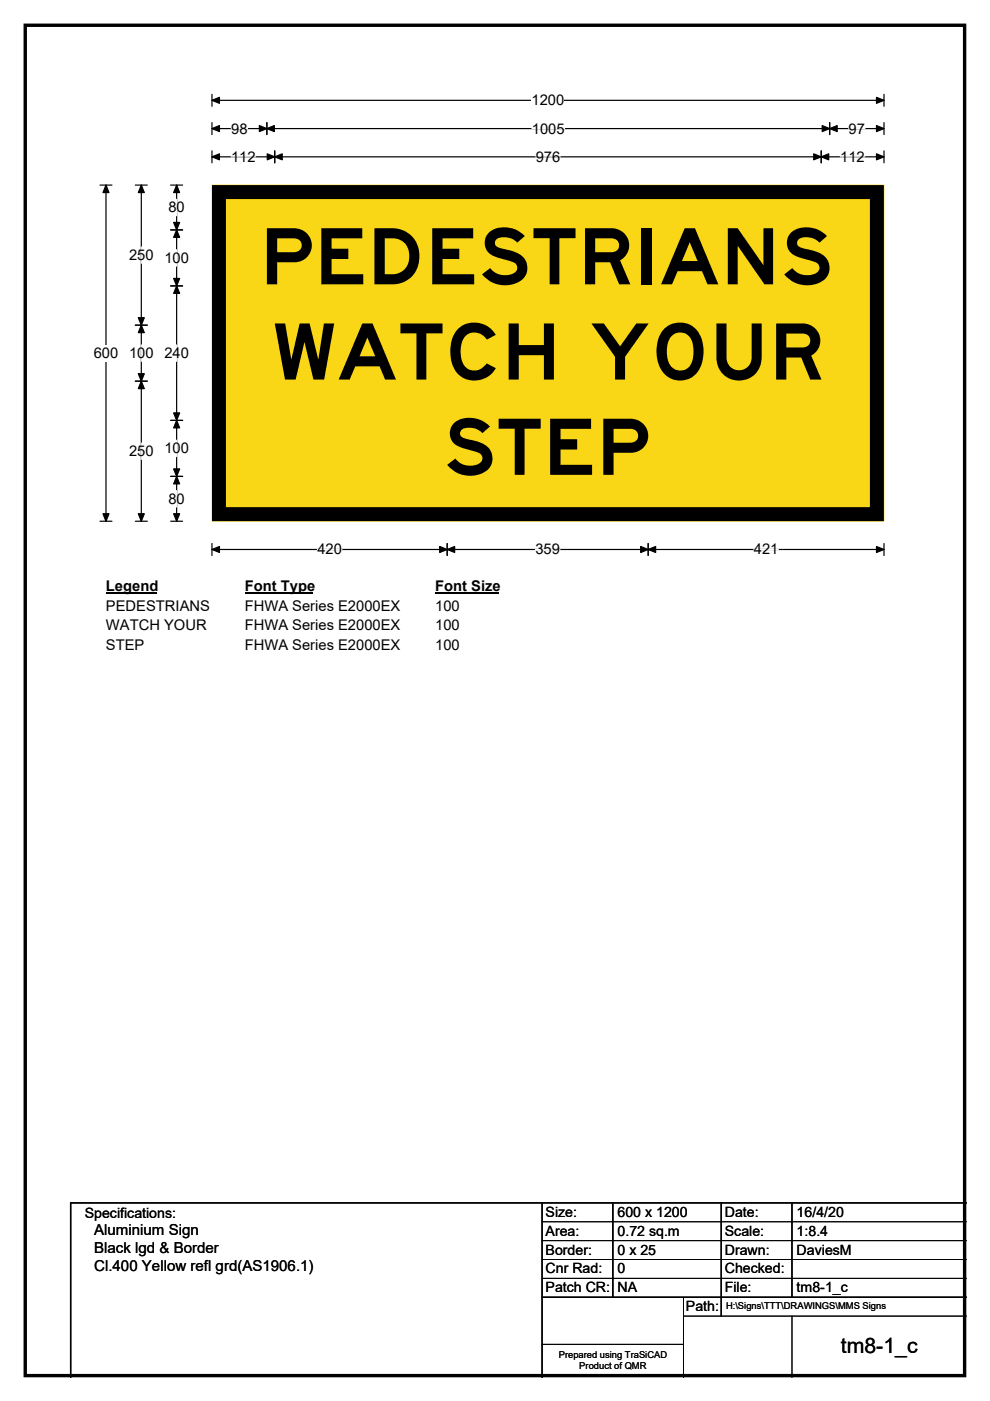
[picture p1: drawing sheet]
<svg xmlns="http://www.w3.org/2000/svg" width="210mm" height="297mm" viewBox="0 0 210 297" stroke-linecap="round" stroke-linejoin="round" font-family="sans-serif">
<path d="M5.4 5.4h199.2v286.3h-199.2z" fill="none" stroke="#000" stroke-width=".72"/>
<path d="M45 21.3h142.5M45 20v2.5M187.5 20v2.5" fill="none" stroke="#000" stroke-width=".25"/>
<path d="M45 21.3l1.5-.7v1.3zM185.9 20.6l1.6 .7-1.6 .6z" fill="#000" stroke="#000" stroke-width=".25"/>
<path d="M112.8 19.5h6.9v3.5h-6.9z" fill="#fff"/>
<g fill="none" stroke="#000" stroke-width=".25">
<path d="M21.2 39.2h2.5M22.5 39.2v71.3M45 27.3h142.5M45 26v2.5M45 32v2.5M45 33.3h142.5M56.6 26v2.5M58.3 32v2.5M174.2 32v2.5M176 26v2.5M187.5 26v2.5M187.5 32v2.5"/>
<path d="M21.2 110.5h2.5M45 115.2v2.6M45 116.5h142.5M94.8 115.2v2.6M137.5 115.2v2.6M187.5 115.2v2.6"/>
</g>
<g fill="#000" stroke="#000" stroke-width=".25">
<path d="M22.5 39.2l.6 1.6h-1.3zM45 27.3l1.5-.7v1.3zM45 33.3l1.5-.7v1.3zM56.6 27.3l1.6-.7v1.3zM55 26.6l1.6 .7-1.6 .6zM58.3 33.3l1.6-.7v1.3zM56.7 32.6l1.6 .7-1.6 .6zM172.6 32.6l1.6 .7-1.6 .6zM174.2 33.3l1.6-.7v1.3zM174.4 26.6l1.6 .7-1.6 .6zM176 27.3l1.6-.7v1.3zM185.9 26.6l1.6 .7-1.6 .6z"/>
<path d="M185.9 32.6l1.6 .7-1.6 .6zM21.8 108.9h1.3l-.6 1.6zM45 116.5l1.5-.6v1.2zM94.8 116.5l1.6-.6v1.2zM93.3 115.9l1.5 .6-1.5 .6zM135.9 115.9l1.6 .6-1.6 .6zM137.5 116.5l1.6-.6v1.2zM185.9 115.9l1.6 .6-1.6 .6z"/>
</g>
<path d="M49 33.3h5.2M49 27.3h3.5M112.8 27.3h7M113.6 33.3h5.2M178.2 33.3h5.2M180 27.3h3.5M67.3 116.5h5.2M113.6 116.5h5.2M159.9 116.5h5.2" fill="none" stroke="#fff" stroke-width=".25"/>
<path d="M19.9 73.2h5.2v3.4h-5.2z" fill="#fff"/>
<path d="M28.7 39.2h2.5M30 39.2v71.3M36.2 39.2h2.5M37.5 39.2v71.3M36.2 48.7h2.5M28.7 68.9h2.5M36.2 60.6h2.5M28.7 80.8h2.5M36.2 89.1h2.5M28.7 110.5h2.5M36.2 110.5h2.5M36.2 101h2.5" fill="none" stroke="#000" stroke-width=".25"/>
<g fill="#000" stroke="#000" stroke-width=".25">
<path d="M30 39.2l.6 1.6h-1.3zM37.5 39.2l.6 1.6h-1.3zM37.5 48.7l.6 1.6h-1.3zM36.8 47.2h1.3l-.6 1.5zM30 68.9l.6 1.6h-1.3zM29.3 67.4h1.3l-.6 1.5zM36.8 59h1.3l-.6 1.6zM37.5 60.6l.6 1.6h-1.3zM29.3 79.2h1.3l-.6 1.6zM30 80.8l.6 1.6h-1.3zM36.8 87.5h1.3l-.6 1.6zM37.5 89.1l.6 1.6h-1.3z"/>
<path d="M29.3 108.9h1.3l-.6 1.6zM36.8 99.4h1.3l-.6 1.6zM37.5 101l.6 1.6h-1.3zM36.8 108.9h1.3l-.6 1.6z"/>
</g>
<path d="M30 52.3v3.5M37.5 42.2v3.5M37.5 52.9v3.5M30 73.1v3.5M37.5 73.1v3.5M30 93.9v3.5M37.5 93.3v3.5M37.5 104v3.5" fill="none" stroke="#fff" stroke-width=".25"/>
<path d="M22.5 122.5h10.7v3.5h-10.7z" fill="#fff"/>
<path d="M22.5 125.8h10.7" fill="none" stroke="#000" stroke-width=".32"/>
<path d="M51.9 122.5h14.4v3.5h-14.4z" fill="#fff"/>
<path d="M51.9 125.8h14.4" fill="none" stroke="#000" stroke-width=".32"/>
<path d="M92.3 122.5h13.5v3.5h-13.5z" fill="#fff"/>
<path d="M92.3 125.8h13.5" fill="none" stroke="#000" stroke-width=".32"/>
<g fill="#fff">
<path d="M22.5 126.7h21.9v3.5h-21.9z"/>
<path d="M51.9 126.7h32.9v3.5h-32.9z"/>
<path d="M92.3 126.7h5.2v3.5h-5.2z"/>
<path d="M22.5 130.9h21.2v3.5h-21.2z"/>
<path d="M51.9 130.9h32.9v3.5h-32.9z"/>
<path d="M92.3 130.9h5.2v3.5h-5.2z"/>
<path d="M22.5 135.1h8.1v3.5h-8.1z"/>
<path d="M51.9 135.1h32.9v3.5h-32.9z"/>
<path d="M92.3 135.1h5.2v3.5h-5.2z"/>
</g>
<path d="M45 39.3h142.5v71.2h-142.5z" fill="#fad716"/>
<path d="M45 39.2h142.5v71.3h-142.5z" fill="none" stroke="#fad716" stroke-width=".21"/>
<path d="M46.4 40.7h139.6v68.3h-139.6z" fill="none" stroke="#000" stroke-width="3"/>
<path d="M115 255v37M130 255v20M153 255v24M168 255v20M205 255h-190v37M115 275h90" fill="none" stroke="#000" stroke-width=".3"/>
<path d="M115 259h90M115 263h90M115 267h90M115 271h90M145 279h60M145 275v17M168 279v13M115 285h30" fill="none" stroke="#000" stroke-width=".21"/>
<g font-size="16.5">
<text x="55.1" y="60.3">PEDESTRIANS</text>
<text x="57.8" y="80.5">WATCH YOUR</text>
<text x="94" y="100.7">STEP</text>
</g>
<text font-size="4.5" x="178.4" y="286.9">tm8-1_c</text>
<g font-size="3.2">
<text x="20" y="261.9">Aluminium Sign</text>
<text x="20" y="265.7">Black lgd &amp; Border</text>
<text x="20" y="269.6">Cl.400 Yellow refl grd(AS1906.1)</text>
</g>
<g font-size="3.1">
<text x="112.8" y="22.3">1200</text>
<text x="49" y="28.3">98</text>
<text x="112.8" y="28.3">1005</text>
<text x="180" y="28.3">97</text>
<text x="49" y="34.3">112</text>
<text x="113.6" y="34.3">976</text>
<text x="178.2" y="34.3">112</text>
<text x="35.7" y="45">80</text>
<text x="27.4" y="55.1">250</text>
<text x="34.9" y="55.7">100</text>
<text x="19.9" y="75.9">600</text>
<text x="27.4" y="75.9">100</text>
<text x="34.9" y="75.9">240</text>
<text x="27.4" y="96.7">250</text>
<text x="34.9" y="96.1">100</text>
<text x="35.7" y="106.8">80</text>
<text x="67.3" y="117.6">420</text>
<text x="113.6" y="117.6">359</text>
<text x="159.9" y="117.6">421</text>
<text x="22.5" y="125.3">Legend</text>
<text x="51.9" y="125.3">Font Type</text>
<text x="92.3" y="125.3">Font Size</text>
<text x="22.5" y="129.5">PEDESTRIANS</text>
<text x="51.9" y="129.5">FHWA Series E2000EX</text>
<text x="92.3" y="129.5">100</text>
<text x="22.5" y="133.7">WATCH YOUR</text>
<text x="22.5" y="137.9">STEP</text>
<text x="51.9" y="133.7">FHWA Series E2000EX</text>
<text x="51.9" y="137.9">FHWA Series E2000EX</text>
<text x="92.3" y="133.7">100</text>
<text x="92.3" y="137.9">100</text>
</g>
<g font-size="3">
<text x="115.7" y="258">Size:</text>
<text x="131" y="258">600 x 1200</text>
<text x="153.7" y="258">Date:</text>
<text x="169" y="258">16/4/20</text>
<text x="18" y="258.2">Specifications:</text>
<text x="115.7" y="262">Area:</text>
<text x="131" y="262">0.72 sq.m</text>
<text x="153.7" y="262">Scale:</text>
<text x="169" y="262">1:8.4</text>
<text x="115.7" y="266">Border:</text>
<text x="115.7" y="270">Cnr Rad:</text>
<text x="131" y="266">0 x 25</text>
<text x="131" y="270">0</text>
<text x="153.7" y="266">Drawn:</text>
<text x="153.7" y="270">Checked:</text>
<text x="169" y="266">DaviesM</text>
<text x="115.7" y="274">Patch CR:</text>
<text x="131" y="274">NA</text>
<text x="153.7" y="274">File:</text>
<text x="169" y="274">tm8-1_c</text>
<text x="145.5" y="278">Path:</text>
</g>
<g font-size="2">
<text x="154" y="277.6">H:\Signs\TTT\DRAWINGS\MMS Signs</text>
<text x="118.5" y="287.8">Prepared using TraSiCAD</text>
<text x="122.9" y="290.2">Product of QMR</text>
</g>
</svg>
